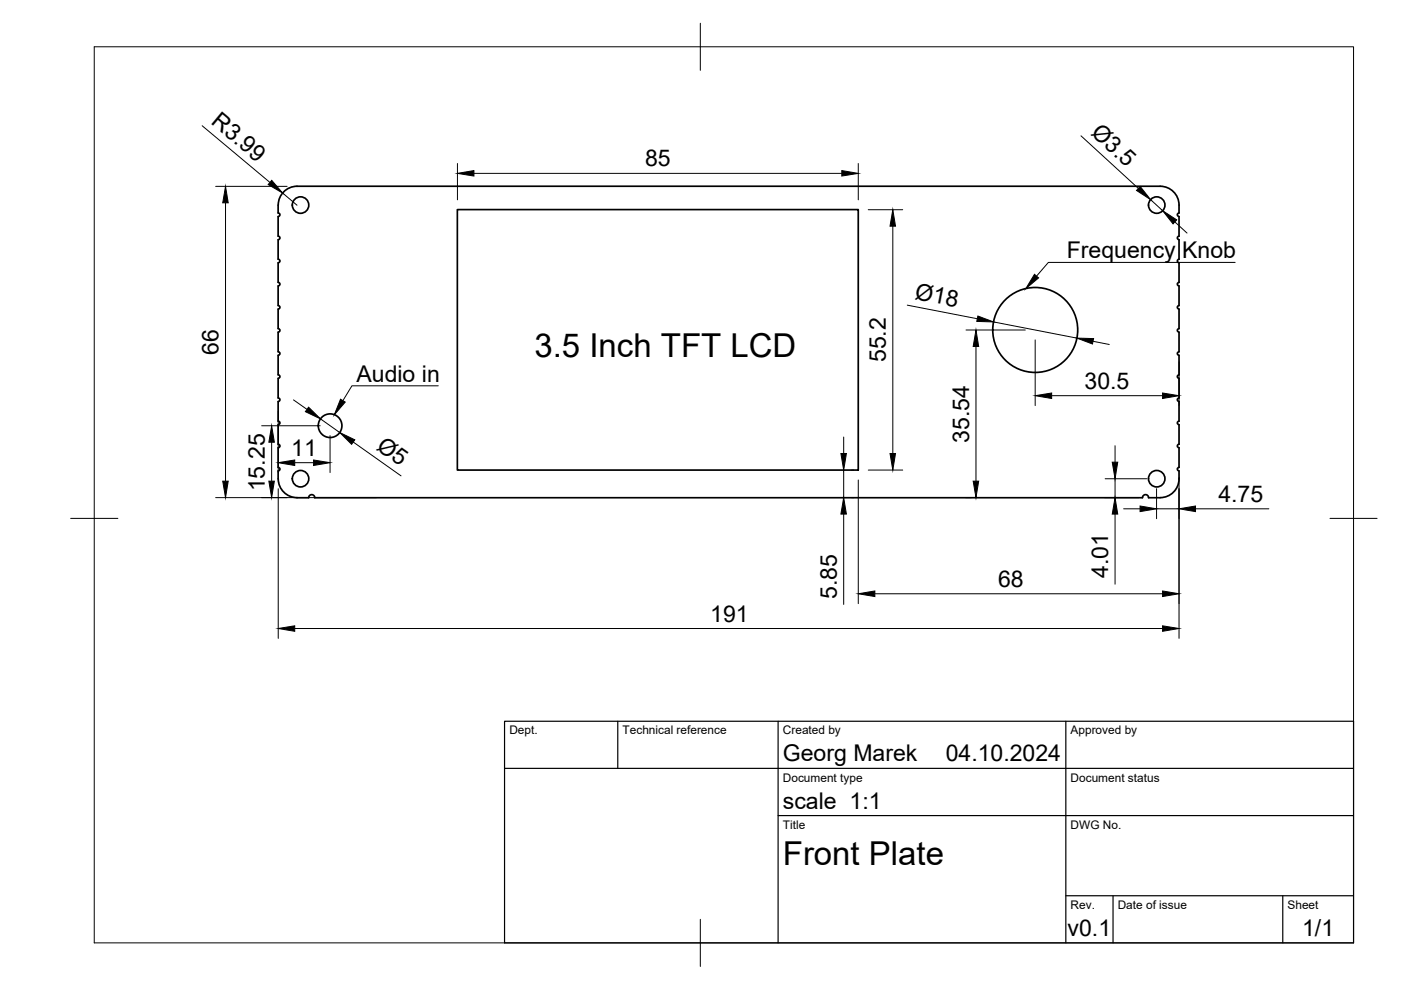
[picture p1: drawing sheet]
<svg xmlns="http://www.w3.org/2000/svg" width="297mm" height="210mm" viewBox="0 0 297 210" stroke-linecap="round" stroke-linejoin="round" font-family="sans-serif">
<!-- layer: Visible -->
<g fill="none" stroke="#000" stroke-width=".36">
<path d="M59 43.5v1.7a.38 .38 0 0 1 .4 .3 .38 .38 0 0 1-.4 .4v4.2a.38 .38 0 0 1 .4 .4 .38 .38 0 0 1-.4 .3v4.2a.38 .38 0 0 1 .4 .3 .38 .38 0 0 1-.4 .4v4.2a.38 .38 0 0 1 .4 .4 .38 .38 0 0 1-.4 .3v4.2a.37 .37 0 0 1 .4 .4 .37 .37 0 0 1-.4 .3M59 43.5a4 4 0 0 1 4-4h183a4 4 0 0 1 4 4M97 44.4h85v55.3h-85zM250 43.5v1.7a.37 .37 0 0 0-.4 .3 .37 .37 0 0 0 .4 .4v4.2a.37 .37 0 0 0-.4 .3 .37 .37 0 0 0 .4 .4v4.2a.37 .37 0 0 0-.4 .3 .37 .37 0 0 0 .4 .4v4.2a.37 .37 0 0 0-.4 .3 .37 .37 0 0 0 .4 .4v4.2a.37 .37 0 0 0-.4 .4 .37 .37 0 0 0 .4 .3M59 70.4v4.2a.38 .38 0 0 1 .4 .4 .38 .38 0 0 1-.4 .3v4.2a.37 .37 0 0 1 .4 .3 .37 .37 0 0 1-.4 .4M59 65.5v4.2a.37 .37 0 0 1 .4 .3 .37 .37 0 0 1-.4 .4M250 65.5v4.2a.37 .37 0 0 0-.4 .3 .37 .37 0 0 0 .4 .4M250 70.4v4.2a.37 .37 0 0 0-.4 .4 .37 .37 0 0 0 .4 .3v4.2a.37 .37 0 0 0-.4 .3 .37 .37 0 0 0 .4 .4M59 80.2v4.2a.38 .38 0 0 1 .4 .4 .38 .38 0 0 1-.4 .3v4.2a.38 .38 0 0 1 .4 .4 .38 .38 0 0 1-.4 .4v4.1a.38 .38 0 0 1 .4 .4 .38 .38 0 0 1-.4 .3v4.2a.38 .38 0 0 1 .4 .4 .38 .38 0 0 1-.4 .4 5.3 5.3 0 0 0 1.2 4.4 4.1 4.1 0 0 0 2.8 1.2h2.4a.64 .64 0 0 1 .7-.6 .64 .64 0 0 1 .6 .6h175.5a.64 .64 0 0 1 .7-.6 .64 .64 0 0 1 .6 .6 6.6 6.6 0 0 0 4.7-.7 4 4 0 0 0 1.8-3.3v-1.7a.37 .37 0 0 1-.4-.3 .37 .37 0 0 1 .4-.4v-4.2a.37 .37 0 0 1-.4-.3 .37 .37 0 0 1 .4-.4v-4.2a.37 .37 0 0 1-.4-.3 .37 .37 0 0 1 .4-.4v-4.2a.37 .37 0 0 1-.4-.3 .37 .37 0 0 1 .4-.4v-4.2"/>
<circle cx="63.7" cy="43.5" r="1.75"/>
<circle cx="245.2" cy="43.5" r="1.75"/>
<circle cx="219.5" cy="70" r="9"/>
<circle cx="70" cy="90.3" r="2.51"/>
<circle cx="63.7" cy="101.5" r="1.75"/>
<circle cx="245.2" cy="101.5" r="1.75"/>
</g>
<!-- layer: BORDER -->
<path d="M20 9.9h267v190h-267zM148.5 4.9v10M15 109.9h10M282 109.9h10M148.5 194.9v10" fill="none" stroke="#000" stroke-width=".21"/>
<!-- layer: TITLEBLOCK -->
<path d="M107 152.9h180v47h-180zM131 152.9v10M165 152.9v47M226 152.9v47M107 162.9h180M165 172.9h122M226 189.9h61M236 189.9v10M272 189.9v10" fill="none" stroke="#000" stroke-width=".25"/>
<!-- layer: FD_Dimensions -->
<g fill="none" stroke="#000" stroke-width=".21">
<path d="M42.9 26.7l14.3 12M45.7 39.5h15.2M97 34.7v7.7M100.5 36.8h78M182 34.7v7.7M229.2 28.8l12.2 11.2M47.8 43v59M59.9 40.9l3.1 2.6M184.1 44.5h7.3M189.3 48v48.2M243.9 42.3l2.6 2.4M249.1 47l2.6 2.4"/>
<path d="M192.4 64.7l14.8 2.9M204.8 70h12.6M206.9 73.5v28.5M210.7 68.3l17.6 3.4M219.5 72.1v13.9M231.8 72.4l3.4 .6M250 76.7v9.3M55.5 90.3h12.4M57.6 93.8v8.2M59 87.2v13M62.2 84.8l2.9 2M62.5 98.1h4"/>
<path d="M67.9 88.8l4.1 2.9M70 92.4v7.8M74.9 93.7l10.1 7.2M178.9 92.7v3.5M178.9 99.7v5.8M180.6 99.7h.4M184.1 99.7h7.3M223 83.9h23.5M236.4 94.5v3.5M45.7 105.5h34.1M59 103.6v31.8M178.9 109v19.2"/>
<path d="M180.6 105.5h.4M182 101.8v26.2M204.8 105.5h1.1M234.3 105.5h7.1M234.3 101.5h8.8M236.4 101.5v4M236.4 109v14.9M238.2 107.9h3.5M245.2 103.6v6.4M245.2 107.9h4.8M250 101.2v34.2M253.5 107.9h15.5"/>
<path d="M62.5 133.3h184M185.5 125.9h61"/>
</g>
<g fill="#000" stroke="#000" stroke-width=".21">
<path d="M57.6 38.2l2.3 2.7-3-1.8zM97 36.8l3.5-.6v1.1zM178.5 36.2l3.5 .6-3.5 .5zM241.7 39.5l2.2 2.8-2.9-1.9zM47.8 39.5l.6 3.5h-1.2zM189.3 44.5l.6 3.5h-1.2zM246.5 44.7l3 1.9-.8 .9zM206.9 70l.6 3.5h-1.2zM207.3 67l3.4 1.3-3.6-.2zM228.3 71.7l3.6 .1-.3 1.1zM57.6 90.3l.6 3.5h-1.2zM59 98.1l3.5-.6v1.2z"/>
<path d="M65.4 86.3l2.5 2.5-3.2-1.5zM66.5 97.5l3.5 .6-3.5 .6zM72 91.7l3.2 1.6-.7 .9zM178.3 96.2h1.2l-.6 3.5zM188.7 96.2h1.2l-.6 3.5zM219.5 83.9l3.5-.6v1.2zM235.8 98h1.2l-.6 3.5zM246.5 83.3l3.5 .6-3.5 .6zM47.2 102h1.2l-.6 3.5zM57 102h1.2l-.6 3.5zM178.9 105.5l.6 3.5h-1.2zM206.3 102h1.2l-.6 3.5z"/>
<path d="M236.4 105.5l.6 3.5h-1.2zM241.7 107.3l3.5 .6-3.5 .6zM250 107.9l3.5-.6v1.2zM59 133.3l3.5-.6v1.2zM182 125.9l3.5-.6v1.2zM246.5 132.7l3.5 .6-3.5 .6zM246.5 125.3l3.5 .6-3.5 .6z"/>
</g>
<!-- layer: Leaders -->
<path d="M219.3 58.2l.9 .7-2.7 2.3zM72.2 84.6l1 .7-2.3 2.6z" fill="#000" stroke="#000" stroke-width=".21"/>
<path d="M261.9 55.6h-39.6l-2.5 2.9M92.9 81.8h-18.3l-1.9 3.1" fill="none" stroke="#000" stroke-width=".21"/>
<g font-size="7">
<text x="113.3" y="75.7">3.5 Inch TFT LCD</text>
<text x="166" y="183.4">Front Plate</text>
</g>
<g font-size="4.9">
<text x="44.6" y="26.2" transform="rotate(40 44.6 26.2)">R3.99</text>
<text x="231.1" y="28.5" transform="rotate(43 231.1 28.5)">Ø3.5</text>
<text x="136.8" y="35.3">85</text>
<text x="226.2" y="54.6">Frequency Knob</text>
<text x="193.8" y="63.4" transform="rotate(11 193.8 63.4)">Ø18</text>
<text x="46.4" y="75.2" transform="rotate(-90 46.4 75.2)">66</text>
<text x="187.8" y="76.8" transform="rotate(-90 187.8 76.8)">55.2</text>
<text x="75.6" y="81.1">Audio in</text>
<text x="230" y="82.4">30.5</text>
<text x="79.6" y="95.2" transform="rotate(35 79.6 95.2)">Ø5</text>
<text x="205.5" y="93.8" transform="rotate(-90 205.5 93.8)">35.54</text>
<text x="61.8" y="96.7">11</text>
<text x="56.1" y="104.2" transform="rotate(-90 56.1 104.2)">15.25</text>
<text x="258.3" y="106.4">4.75</text>
<text x="211.6" y="124.4">68</text>
<text x="234.9" y="122.5" transform="rotate(-90 234.9 122.5)">4.01</text>
<text x="150.6" y="131.8">191</text>
<text x="177.4" y="127" transform="rotate(-90 177.4 127)">5.85</text>
<text x="166" y="161.4">Georg Marek</text>
<text x="200.5" y="161.4">04.10.2024</text>
<text x="166" y="171.4">scale 1:1</text>
<text x="226.4" y="198.6">v0.1</text>
<text x="276.1" y="198.6">1/1</text>
</g>
<g font-size="2.5">
<text x="108" y="155.7">Dept.</text>
<text x="132" y="155.7">Technical reference</text>
<text x="166" y="155.7">Created by</text>
<text x="227" y="155.7">Approved by</text>
<text x="166" y="165.7">Document type</text>
<text x="227" y="165.7">Document status</text>
<text x="166" y="175.7">Title</text>
<text x="227" y="175.7">DWG No.</text>
<text x="227" y="192.7">Rev.</text>
<text x="237" y="192.7">Date of issue</text>
<text x="273" y="192.7">Sheet</text>
</g>
</svg>
